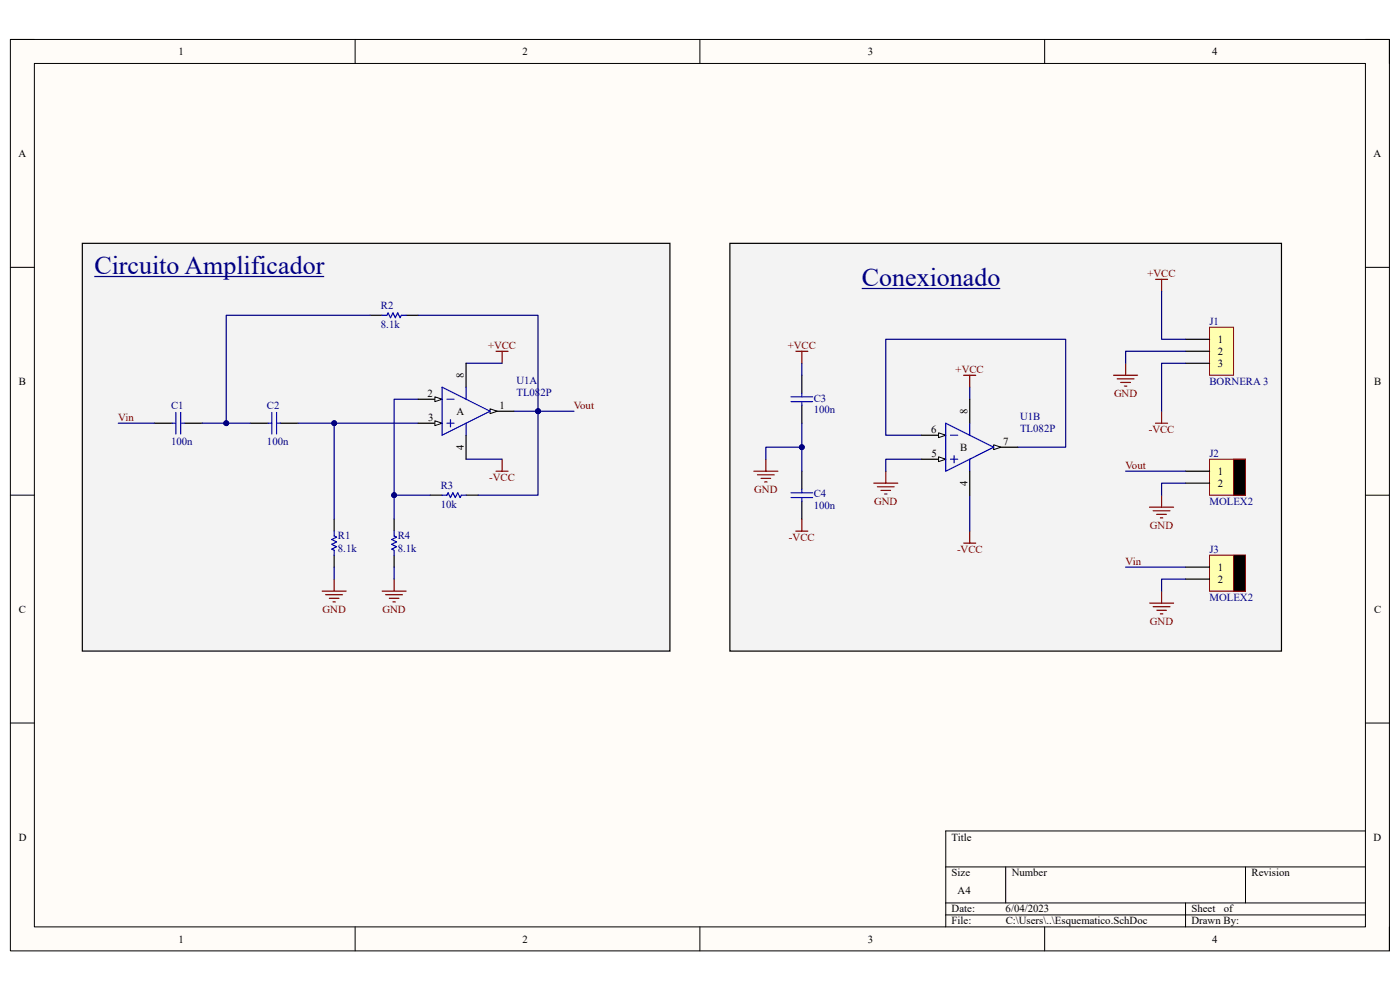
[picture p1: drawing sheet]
<svg xmlns="http://www.w3.org/2000/svg" width="297mm" height="210mm" viewBox="0 0 297 210" stroke-linecap="round" stroke-linejoin="round" font-family="sans-serif">
<path d="M2.2 8.4h292.6v193.3h-292.6z" fill-rule="evenodd" fill="#fffcf8"/>
<path d="M2.2 8.4h292.6v193.3h-292.6z" fill="none" stroke="#000" stroke-width=".21"/>
<path d="M7.3 13.5h282.4v183.1h-282.4z" fill-rule="evenodd" fill="#fffcf8"/>
<g fill="none" stroke="#000" stroke-width=".21">
<path d="M2.2 8.4h5.1M7.3 13.5h282.4v183.1h-282.4zM75.3 8.4v5.1M148.5 8.4v5.1M221.6 8.4v5.1M289.7 8.4h5.1v5.1M2.2 56.7h5.1M289.7 56.7h5.1M2.2 105h5.1M289.7 105.1h5.1M2.2 153.4h5.1M289.7 153.4h5.1"/>
<path d="M289.7 176.3h-89.1v20.3M75.3 196.6v5.1M148.5 196.6v5.1M200.6 183.9h89.1M200.6 191.5h89.1M200.6 194.1h89.1M213.4 183.9v7.6M221.6 196.6v5.1M251.5 191.5v5.1M264.2 183.9v7.6M294.8 196.6v5.1"/>
</g>
<path d="M154.8 51.6h117.1v86.5h-117.1z" fill-rule="evenodd" fill="#f3f3f3"/>
<path d="M154.8 51.6h117.1v86.5h-117.1z" fill="none" stroke="#000" stroke-width=".25"/>
<path d="M17.5 51.6h124.6v86.5h-124.6z" fill-rule="evenodd" fill="#f3f3f3"/>
<g fill="none" stroke="#000" stroke-width=".25">
<path d="M17.5 51.6h124.6v86.5h-124.6zM78.5 66.9h2.6M86.2 66.9h2.5M32.7 89.8h3.8M39.1 89.8h3.8M53.1 89.8h3.8M59.4 89.8h3.9M70.9 110.1v2.6M70.9 117.8v2.5M83.6 110.1v2.6M83.6 117.8v2.5M91.2 105h2.6"/>
<path d="M98.9 105h2.5"/>
</g>
<path d="M81.1 66.9h1l.2-.5 .5 1 .6-1 .5 1 .5-1 .5 1 .2-.5h1.1M36.5 89.8h.8M37.3 87.5v4.6M38.3 89.8h.8M38.3 87.5v4.6M56.9 89.8h.8M57.7 87.5v4.6M58.7 89.8h.7M58.7 87.5v4.6M70.9 112.7v1l.5 .3-1 .5 1 .5-1 .5 1 .5-1 .5 .5 .2v1.1M83.6 112.7v1l.5 .3-1 .5 1 .5-1 .5 1 .5-1 .5 .5 .2v1.1M93.8 105h1l.3-.5 .5 1.1 .5-1.1 .5 1.1 .5-1.1 .5 1.1 .3-.6h1" fill="none" stroke="#00f" stroke-width=".25"/>
<path d="M68.3 125.4h5.1M69.1 126.2h3.6M69.9 126.9h2M70.6 127.7h.5M70.9 122.9v2.5M81.1 125.4h5.1M81.8 126.2h3.6M82.6 126.9h2M83.4 127.7h.5M83.6 122.9v2.5" fill="none" stroke="#800000" stroke-width=".25"/>
<path d="M256.6 97.4h7.6v7.7h-7.6z" fill-rule="evenodd" fill="#ffffb0"/>
<path d="M256.6 97.4h7.6v7.7h-7.6zM261.7 97.4h2.5v7.7h-2.5z" fill="none" stroke="#800000" stroke-width=".21"/>
<path d="M251.5 100h5.1M251.5 102.5h5.1" fill="none" stroke="#000" stroke-width=".25"/>
<path d="M261.7 97.4h2.5v7.7h-2.5z" fill-rule="evenodd" fill="#000"/>
<path d="M256.6 117.8h7.6v7.6h-7.6z" fill-rule="evenodd" fill="#ffffb0"/>
<path d="M256.6 117.8h7.6v7.6h-7.6zM261.7 117.8h2.5v7.6h-2.5z" fill="none" stroke="#800000" stroke-width=".21"/>
<path d="M251.5 120.3h5.1M251.5 122.9h5.1" fill="none" stroke="#000" stroke-width=".25"/>
<path d="M261.7 117.8h2.5v7.6h-2.5z" fill-rule="evenodd" fill="#000"/>
<path d="M256.6 69.4h5.1v10.2h-5.1z" fill-rule="evenodd" fill="#ffffb0"/>
<path d="M256.6 69.4h5.1v10.2h-5.1z" fill="none" stroke="#800000" stroke-width=".21"/>
<path d="M170.1 79.6v3.8M251.5 72h5.1M251.5 74.5h5.1M251.5 77.1h5.1M170.1 86v3.8M170.1 100v3.8M170.1 106.3v3.8" fill="none" stroke="#000" stroke-width=".25"/>
<g fill="none" stroke="#800000" stroke-width=".25">
<path d="M245.2 59.3h2.5M246.4 59.3v2.5M105.2 74.5h2.6M106.5 74.5v2.6M168.8 74.5h2.6M170.1 74.5v2.6M204.4 79.6h2.6M205.7 79.6v2.5M236.3 79.6h5M238.8 77.1v2.5M105.2 100h2.6M106.5 97.4v2.6"/>
<path d="M159.9 100h5.1M162.5 97.4v2.6M187.9 100v2.5M237 80.4h3.6M237.8 81.1h2M238.5 81.9h.6M245.2 89.8h2.5M246.4 87.2v2.6M160.7 100.7h3.6M161.5 101.5h2M162.2 102.2h.5M168.8 112.7h2.6"/>
<path d="M170.1 110.1v2.6M185.4 102.5h5.1M186.1 103.3h3.6M186.9 104h2M187.7 104.8h.5M204.4 115.2h2.6M205.7 112.7v2.5M243.9 107.6h5.1M244.6 108.4h3.6M245.4 109.1h2M246.2 109.9h.5M246.4 105.1v2.5"/>
<path d="M243.9 127.9h5.1M244.6 128.7h3.6M245.4 129.5h2M246.2 130.2h.5M246.4 125.4v2.5"/>
</g>
<path d="M20 58.7h48.8M182.8 61.2h29.4M109.1 87.2h5v17.8h-12.7" fill="none" stroke="#000080" stroke-width=".25"/>
<path d="M167.8 84.2h4.6M167.8 85.2h4.6M170.1 83.4v.8M170.1 85.2v.8M167.8 104.5h4.6M167.8 105.6h4.6M170.1 103.8v.7M170.1 105.6v.7" fill="none" stroke="#00f" stroke-width=".25"/>
<circle cx="114.1" cy="87.2" r=".51" fill="#000080"/>
<circle cx="114.1" cy="87.2" r=".51" fill="none" stroke="#000080" stroke-width=".21"/>
<path d="M88.7 89.8h-17.8v20.3M70.9 120.3v2.6" fill="none" stroke="#000080" stroke-width=".25"/>
<circle cx="70.9" cy="89.8" r=".51" fill="#000080"/>
<circle cx="70.9" cy="89.8" r=".51" fill="none" stroke="#000080" stroke-width=".21"/>
<path d="M63.3 89.8h7.6" fill="none" stroke="#000080" stroke-width=".25"/>
<circle cx="70.9" cy="89.8" r=".51" fill="#000080"/>
<circle cx="70.9" cy="89.8" r=".51" fill="none" stroke="#000080" stroke-width=".21"/>
<path d="M88.7 66.9h25.4v20.3" fill="none" stroke="#000080" stroke-width=".25"/>
<circle cx="114.1" cy="87.2" r=".51" fill="#000080"/>
<circle cx="114.1" cy="87.2" r=".51" fill="none" stroke="#000080" stroke-width=".21"/>
<path d="M78.5 66.9h-30.5v22.9" fill="none" stroke="#000080" stroke-width=".25"/>
<circle cx="48" cy="89.8" r=".51" fill="#000080"/>
<circle cx="48" cy="89.8" r=".51" fill="none" stroke="#000080" stroke-width=".21"/>
<path d="M246.4 61.8v10.2h5.1M251.5 74.5h-12.7v2.6M251.5 77.1h-5.1v10.1M25.1 89.8h7.6M114.1 87.2h7.7M205.7 82.1v2.6M205.7 105.1v7.6" fill="none" stroke="#000080" stroke-width=".25"/>
<circle cx="114.1" cy="87.2" r=".51" fill="#000080"/>
<circle cx="114.1" cy="87.2" r=".51" fill="none" stroke="#000080" stroke-width=".21"/>
<path d="M98.9 77.1h7.6M98.9 97.4h7.6M238.8 100h12.7M83.6 105h7.6M251.5 102.5h-5.1v2.6M238.8 120.3h12.7M251.5 122.9h-5.1v2.5" fill="none" stroke="#000080" stroke-width=".25"/>
<circle cx="83.6" cy="105" r=".51" fill="#000080"/>
<circle cx="83.6" cy="105" r=".51" fill="none" stroke="#000080" stroke-width=".21"/>
<path d="M170.1 94.9h-7.6v2.5M195.5 97.4h-7.6v2.6M195.5 92.3h-7.6v-20.3h38.2v22.9h-10.2M83.6 120.3v2.6" fill="none" stroke="#000080" stroke-width=".25"/>
<circle cx="170.1" cy="94.9" r=".51" fill="#000080"/>
<circle cx="170.1" cy="94.9" r=".51" fill="none" stroke="#000080" stroke-width=".21"/>
<path d="M170.1 77.1v2.5M170.1 89.8v10.2" fill="none" stroke="#000080" stroke-width=".25"/>
<circle cx="170.1" cy="94.9" r=".51" fill="#000080"/>
<circle cx="170.1" cy="94.9" r=".51" fill="none" stroke="#000080" stroke-width=".21"/>
<path d="M42.9 89.8h10.2" fill="none" stroke="#000080" stroke-width=".25"/>
<circle cx="48" cy="89.8" r=".51" fill="#000080"/>
<circle cx="48" cy="89.8" r=".51" fill="none" stroke="#000080" stroke-width=".21"/>
<path d="M88.7 84.7h-5.1v25.4" fill="none" stroke="#000080" stroke-width=".25"/>
<circle cx="83.6" cy="105" r=".51" fill="#000080"/>
<circle cx="83.6" cy="105" r=".51" fill="none" stroke="#000080" stroke-width=".21"/>
<path d="M88.7 84.7h5.1" fill="none" stroke="#000" stroke-width=".25"/>
<path d="M92.3 84.2l1.5 .5-1.5 .5z" fill="#f8fcff"/>
<path d="M92.3 84.2l1.5 .5-1.5 .5z" fill="none" stroke="#000" stroke-width=".21"/>
<path d="M88.7 89.8h5.1" fill="none" stroke="#000" stroke-width=".25"/>
<path d="M92.3 89.3l1.5 .5-1.5 .5z" fill="#f8fcff"/>
<path d="M92.3 89.3l1.5 .5-1.5 .5z" fill="none" stroke="#000" stroke-width=".21"/>
<path d="M104 87.2h5.1" fill="none" stroke="#000" stroke-width=".25"/>
<path d="M104 86.7l1.5 .5-1.5 .5z" fill="#f8fcff"/>
<path d="M104 86.7l1.5 .5-1.5 .5z" fill="none" stroke="#000" stroke-width=".21"/>
<path d="M93.8 82.1l10.2 5.1-10.2 5.1zM94.8 84.7h1.5M94.8 89.8h1.5M95.6 89v1.5M98.9 82.1v2.6M98.9 89.8v2.5" fill="none" stroke="#00f" stroke-width=".25"/>
<path d="M98.9 77.1v5M98.9 92.3v5.1M195.5 97.4h5.1" fill="none" stroke="#000" stroke-width=".25"/>
<path d="M199.1 96.9l1.5 .5-1.5 .5z" fill="#f8fcff"/>
<path d="M199.1 96.9l1.5 .5-1.5 .5z" fill="none" stroke="#000" stroke-width=".21"/>
<path d="M195.5 92.3h5.1" fill="none" stroke="#000" stroke-width=".25"/>
<path d="M199.1 91.8l1.5 .5-1.5 .5z" fill="#f8fcff"/>
<path d="M199.1 91.8l1.5 .5-1.5 .5z" fill="none" stroke="#000" stroke-width=".21"/>
<path d="M210.8 94.9h5.1" fill="none" stroke="#000" stroke-width=".25"/>
<path d="M210.8 94.4l1.5 .5-1.5 .5z" fill="#f8fcff"/>
<path d="M210.8 94.4l1.5 .5-1.5 .5z" fill="none" stroke="#000" stroke-width=".21"/>
<path d="M200.6 89.8l10.2 5.1-10.2 5.1zM201.7 92.3h1.5M201.7 97.4h1.5M202.4 96.6v1.6M205.7 89.8v2.5M205.7 97.4v2.6" fill="none" stroke="#00f" stroke-width=".25"/>
<path d="M205.7 84.7v5.1M205.7 100v5.1" fill="none" stroke="#000" stroke-width=".25"/>
<g font-size="5.5" fill="#000080">
<text x="20" y="58">Circuito Amplificador</text>
<text x="182.8" y="60.6">Conexionado</text>
</g>
<g font-size="2.3">
<text x="37.9" y="11.7">1</text>
<text x="110.9" y="11.7">2</text>
<text x="184.1" y="11.7">3</text>
<text x="257.1" y="11.7">4</text>
<text x="3.9" y="33.3">A</text>
<text x="291.4" y="33.3">A</text>
<text x="258.4" y="72.7">1</text>
<text x="258.4" y="75.3">2</text>
<text x="258.4" y="77.8">3</text>
<text x="4" y="81.6">B</text>
<text x="98.4" y="80.1" transform="rotate(-90 98.4 80.1)">8</text>
<text x="291.5" y="81.6">B</text>
<text x="90.7" y="84.2">2</text>
<text x="90.8" y="89.3">3</text>
<text x="96.9" y="88">A</text>
<text x="106" y="86.7">1</text>
<text x="205.2" y="87.8" transform="rotate(-90 205.2 87.8)">8</text>
<text x="98.4" y="95.4" transform="rotate(-90 98.4 95.4)">4</text>
<text x="197.5" y="91.8">6</text>
<text x="203.7" y="95.6">B</text>
<text x="212.9" y="94.4">7</text>
<text x="197.6" y="96.9">5</text>
<text x="258.4" y="100.7">1</text>
<text x="205.2" y="103" transform="rotate(-90 205.2 103)">4</text>
<text x="258.4" y="103.3">2</text>
<text x="258.4" y="121.1">1</text>
<text x="258.4" y="123.6">2</text>
<text x="4" y="130">C</text>
<text x="291.5" y="130">C</text>
<text x="4" y="178.3">D</text>
<text x="201.9" y="178.3">Title</text>
<text x="291.4" y="178.3">D</text>
<text x="201.9" y="185.9">Size</text>
<text x="214.6" y="185.9">Number</text>
<text x="265.5" y="185.9">Revision</text>
<text x="203.2" y="189.7">A4</text>
<text x="201.9" y="193.5">Date:</text>
<text x="201.9" y="196.1">File:</text>
<text x="213.3" y="193.5">6/04/2023</text>
<text x="213.4" y="196.1">C:\Users\..\Esquematico.SchDoc</text>
<text x="252.8" y="193.5">Sheet</text>
<text x="252.8" y="196.1">Drawn By:</text>
<text x="259.6" y="193.5">of</text>
<text x="37.9" y="199.9">1</text>
<text x="110.9" y="199.9">2</text>
<text x="184.1" y="199.9">3</text>
<text x="257.1" y="199.9">4</text>
</g>
<g font-size="2.3" fill="#800000">
<text x="243.5" y="58.7">+VCC</text>
<text x="103.5" y="74">+VCC</text>
<text x="167.1" y="74">+VCC</text>
<text x="202.7" y="79.1">+VCC</text>
<text x="25.1" y="89.3">Vin</text>
<text x="121.8" y="86.7">Vout</text>
<text x="236.3" y="84.2">GND</text>
<text x="243.7" y="91.8">-VCC</text>
<text x="103.8" y="102">-VCC</text>
<text x="238.8" y="99.4">Vout</text>
<text x="160" y="104.5">GND</text>
<text x="185.5" y="107.1">GND</text>
<text x="244" y="112.1">GND</text>
<text x="167.4" y="114.7">-VCC</text>
<text x="203" y="117.3">-VCC</text>
<text x="238.8" y="119.8">Vin</text>
<text x="68.5" y="130">GND</text>
<text x="81.2" y="130">GND</text>
<text x="244" y="132.5">GND</text>
</g>
<g font-size="2.3" fill="#000080">
<text x="80.8" y="65.6">R2</text>
<text x="80.8" y="69.7">8.1k</text>
<text x="256.6" y="68.9">J1</text>
<text x="109.6" y="81.4">U1A</text>
<text x="109.6" y="83.9">TL082P</text>
<text x="256.6" y="81.6">BORNERA 3</text>
<text x="36.3" y="86.7">C1</text>
<text x="56.6" y="86.7">C2</text>
<text x="172.6" y="85.2">C3</text>
<text x="172.6" y="87.7">100n</text>
<text x="216.4" y="89">U1B</text>
<text x="36.3" y="94.4">100n</text>
<text x="56.6" y="94.4">100n</text>
<text x="216.4" y="91.6">TL082P</text>
<text x="256.6" y="96.9">J2</text>
<text x="93.5" y="103.8">R3</text>
<text x="93.5" y="107.8">10k</text>
<text x="172.6" y="105.5">C4</text>
<text x="256.6" y="107.1">MOLEX2</text>
<text x="172.6" y="108.1">100n</text>
<text x="71.7" y="114.4">R1</text>
<text x="71.7" y="117">8.1k</text>
<text x="84.4" y="114.4">R4</text>
<text x="84.4" y="117">8.1k</text>
<text x="256.6" y="117.3">J3</text>
<text x="256.6" y="127.4">MOLEX2</text>
</g>
</svg>
